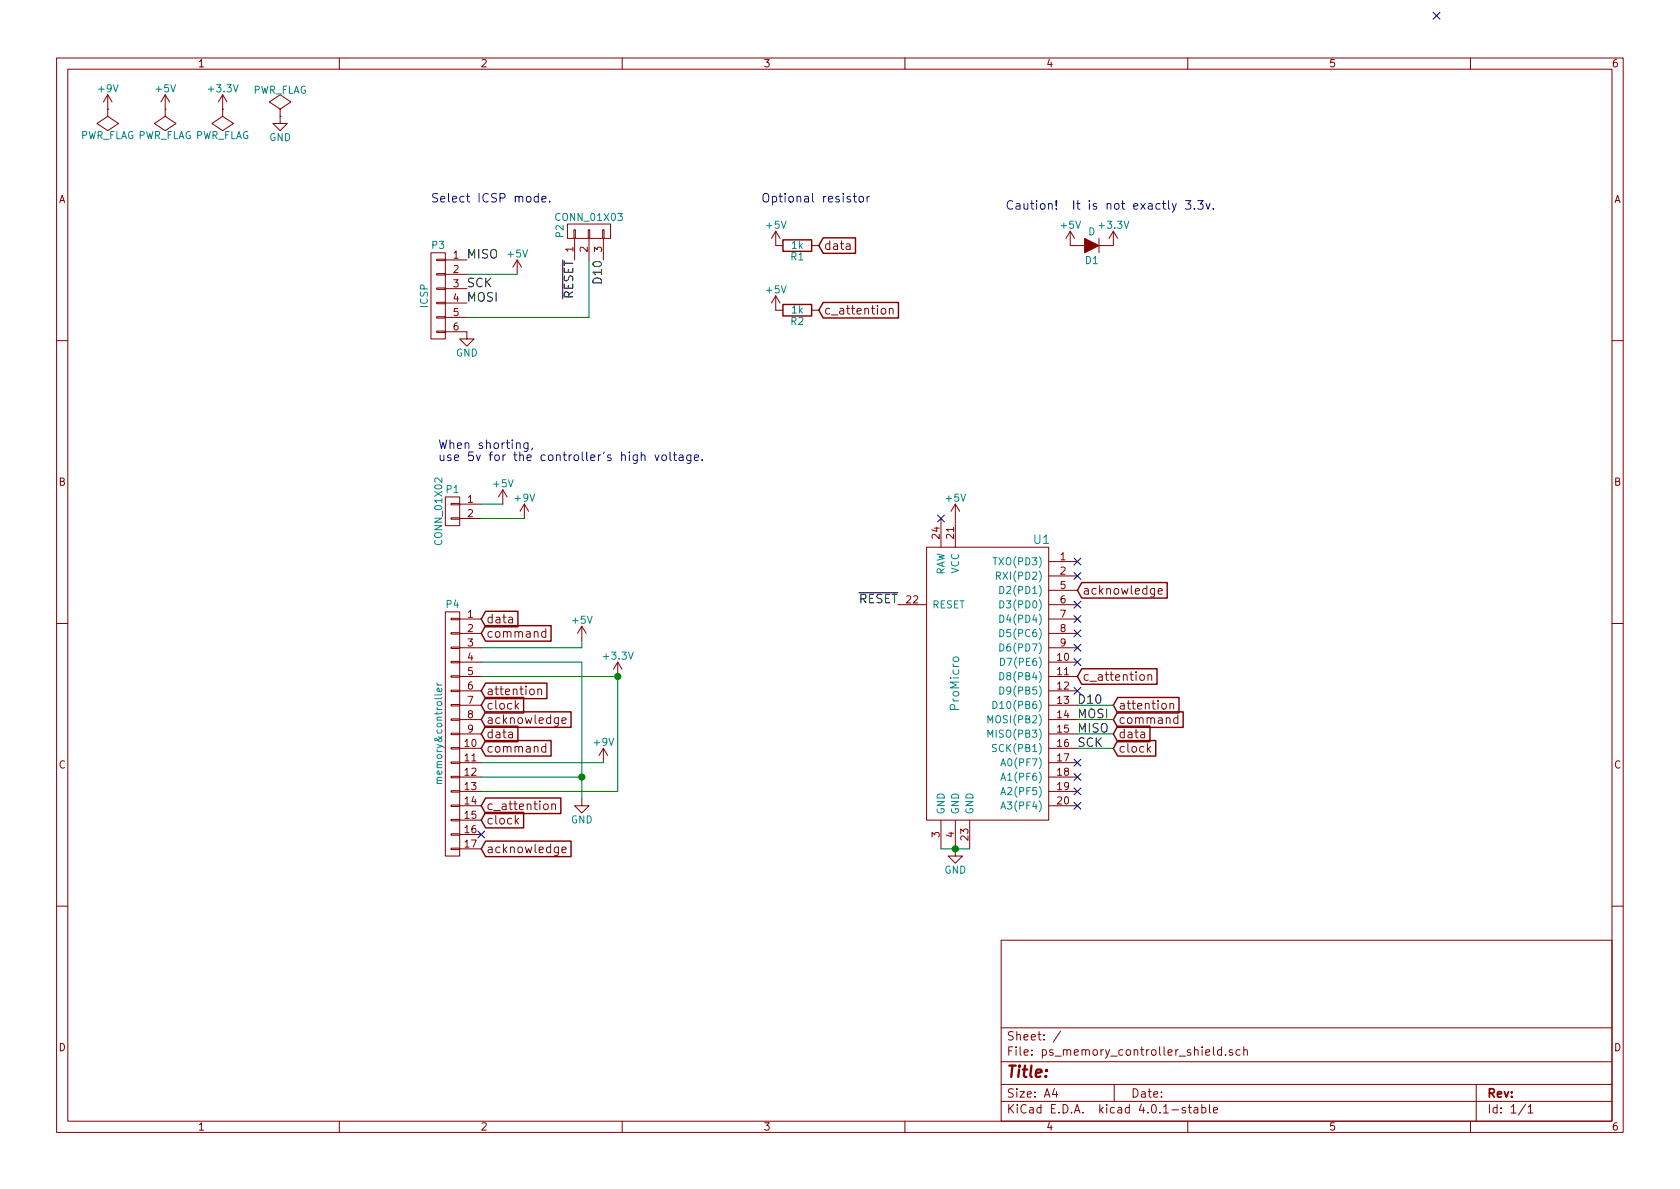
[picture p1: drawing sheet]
EESchema Schematic File Version 2
LIBS:power
LIBS:device
LIBS:transistors
LIBS:conn
LIBS:linear
LIBS:regul
LIBS:74xx
LIBS:cmos4000
LIBS:adc-dac
LIBS:memory
LIBS:xilinx
LIBS:microcontrollers
LIBS:dsp
LIBS:microchip
LIBS:analog_switches
LIBS:motorola
LIBS:texas
LIBS:intel
LIBS:audio
LIBS:interface
LIBS:digital-audio
LIBS:philips
LIBS:display
LIBS:cypress
LIBS:siliconi
LIBS:opto
LIBS:atmel
LIBS:contrib
LIBS:valves
LIBS:MYDEVICE
LIBS:ps_memory_controller_shield-cache
EELAYER 25 0
EELAYER END
$Descr A4 11693 8268
encoding utf-8
Sheet 1 1
Title ""
Date ""
Rev ""
Comp ""
Comment1 ""
Comment2 ""
Comment3 ""
Comment4 ""
$EndDescr
$Comp
L ProMicro U1
U 1 1
P 6850 4750
F 0 "U1" H 7250 5750 60  0000 C CNN
F 1 "ProMicro" V 6650 4750 60  0000 C CNN
F 2 "MYLIB:ProMicro" H 6850 4850 60  0001 C CNN
F 3 "" H 6850 4850 60  0000 C CNN
	1    6850 4750
	1    0    0    -1  
$EndComp
Text GLabel 3350 4300 2    60   Input ~ 0
data
Text GLabel 3350 4400 2    60   Input ~ 0
command
Text GLabel 3350 4800 2    60   Input ~ 0
attention
Text GLabel 3350 4900 2    60   Input ~ 0
clock
Text GLabel 3350 5000 2    60   Input ~ 0
acknowledge
$Comp
L +5V #PWR01
U 1 1
P 4050 4450
F 0 "#PWR01" H 4050 4300 50  0001 C CNN
F 1 "+5V" H 4050 4590 50  0000 C CNN
F 2 "" H 4050 4450 50  0000 C CNN
F 3 "" H 4050 4450 50  0000 C CNN
	1    4050 4450
	1    0    0    -1  
$EndComp
$Comp
L +3.3V #PWR02
U 1 1
P 4300 4700
F 0 "#PWR02" H 4300 4550 50  0001 C CNN
F 1 "+3.3V" H 4300 4840 50  0000 C CNN
F 2 "" H 4300 4700 50  0000 C CNN
F 3 "" H 4300 4700 50  0000 C CNN
	1    4300 4700
	1    0    0    -1  
$EndComp
Wire Wire Line
	3350 4500 4050 4500
Wire Wire Line
	4050 4500 4050 4450
Wire Wire Line
	3350 4600 4050 4600
Wire Wire Line
	3350 4700 4300 4700
Wire Wire Line
	4050 4600 4050 5550
Text GLabel 7750 5100 2    60   Input ~ 0
data
Text GLabel 7750 5000 2    60   Input ~ 0
command
Text GLabel 7750 4900 2    60   Input ~ 0
attention
Text GLabel 7750 5200 2    60   Input ~ 0
clock
Text GLabel 7500 4100 2    60   Input ~ 0
acknowledge
$Comp
L +5V #PWR03
U 1 1
P 6650 3600
F 0 "#PWR03" H 6650 3450 50  0001 C CNN
F 1 "+5V" H 6650 3740 50  0000 C CNN
F 2 "" H 6650 3600 50  0000 C CNN
F 3 "" H 6650 3600 50  0000 C CNN
	1    6650 3600
	1    0    0    -1  
$EndComp
$Comp
L GND #PWR04
U 1 1
P 6650 5900
F 0 "#PWR04" H 6650 5650 50  0001 C CNN
F 1 "GND" H 6650 5750 50  0000 C CNN
F 2 "" H 6650 5900 50  0000 C CNN
F 3 "" H 6650 5900 50  0000 C CNN
	1    6650 5900
	1    0    0    -1  
$EndComp
Wire Wire Line
	6550 5900 6750 5900
Connection ~ 6650 5900
$Comp
L CONN_01X06 P3
U 1 1
P 3050 2050
F 0 "P3" H 3050 2400 50  0000 C CNN
F 1 "ICSP" V 3150 2050 50  0000 C CNN
F 2 "MYLIB:MY_SIL-2x3" H 3050 2050 50  0001 C CNN
F 3 "" H 3050 2050 50  0000 C CNN
	1    3050 2050
	-1   0    0    -1  
$EndComp
Text Label 7500 5000 0    60   ~ 0
MOSI
Text Label 7500 5100 0    60   ~ 0
MISO
Text Label 7500 5200 0    60   ~ 0
SCK
Text Label 7500 4900 0    60   ~ 0
D10
Wire Wire Line
	7500 4900 7750 4900
Wire Wire Line
	7500 5000 7750 5000
Wire Wire Line
	7500 5100 7750 5100
Wire Wire Line
	7500 5200 7750 5200
Text Label 3250 1800 0    60   ~ 0
MISO
$Comp
L +5V #PWR05
U 1 1
P 3600 1900
F 0 "#PWR05" H 3600 1750 50  0001 C CNN
F 1 "+5V" H 3600 2040 50  0000 C CNN
F 2 "" H 3600 1900 50  0000 C CNN
F 3 "" H 3600 1900 50  0000 C CNN
	1    3600 1900
	1    0    0    -1  
$EndComp
Text Label 3250 2000 0    60   ~ 0
SCK
Text Label 3250 2100 0    60   ~ 0
MOSI
Text Label 4200 1800 3    60   ~ 0
D10
$Comp
L GND #PWR06
U 1 1
P 3250 2300
F 0 "#PWR06" H 3250 2050 50  0001 C CNN
F 1 "GND" H 3250 2150 50  0000 C CNN
F 2 "" H 3250 2300 50  0000 C CNN
F 3 "" H 3250 2300 50  0000 C CNN
	1    3250 2300
	1    0    0    -1  
$EndComp
Wire Wire Line
	3250 1900 3600 1900
$Comp
L +5V #PWR07
U 1 1
P 7450 1700
F 0 "#PWR07" H 7450 1550 50  0001 C CNN
F 1 "+5V" H 7450 1840 50  0000 C CNN
F 2 "" H 7450 1700 50  0000 C CNN
F 3 "" H 7450 1700 50  0000 C CNN
	1    7450 1700
	1    0    0    -1  
$EndComp
$Comp
L +3.3V #PWR08
U 1 1
P 7750 1700
F 0 "#PWR08" H 7750 1550 50  0001 C CNN
F 1 "+3.3V" H 7750 1840 50  0000 C CNN
F 2 "" H 7750 1700 50  0000 C CNN
F 3 "" H 7750 1700 50  0000 C CNN
	1    7750 1700
	1    0    0    -1  
$EndComp
NoConn ~ 10000 100 
Text GLabel 3350 5600 2    60   Input ~ 0
c_attention
$Comp
L R R1
U 1 1
P 5550 1700
F 0 "R1" V 5630 1700 50  0000 C CNN
F 1 "1k" V 5550 1700 50  0000 C CNN
F 2 "MYLIB:R3" V 5480 1700 50  0001 C CNN
F 3 "" H 5550 1700 50  0000 C CNN
	1    5550 1700
	0    1    1    0   
$EndComp
$Comp
L +5V #PWR09
U 1 1
P 5400 1700
F 0 "#PWR09" H 5400 1550 50  0001 C CNN
F 1 "+5V" H 5400 1840 50  0000 C CNN
F 2 "" H 5400 1700 50  0000 C CNN
F 3 "" H 5400 1700 50  0000 C CNN
	1    5400 1700
	1    0    0    -1  
$EndComp
$Comp
L GND #PWR010
U 1 1
P 4050 5550
F 0 "#PWR010" H 4050 5300 50  0001 C CNN
F 1 "GND" H 4050 5400 50  0000 C CNN
F 2 "" H 4050 5550 50  0000 C CNN
F 3 "" H 4050 5550 50  0000 C CNN
	1    4050 5550
	1    0    0    -1  
$EndComp
$Comp
L +9V #PWR011
U 1 1
P 4200 5300
F 0 "#PWR011" H 4200 5150 50  0001 C CNN
F 1 "+9V" H 4200 5440 50  0000 C CNN
F 2 "" H 4200 5300 50  0000 C CNN
F 3 "" H 4200 5300 50  0000 C CNN
	1    4200 5300
	1    0    0    -1  
$EndComp
Wire Wire Line
	3350 5300 4200 5300
Wire Wire Line
	4050 5400 3350 5400
Wire Wire Line
	3350 5500 4300 5500
$Comp
L R R2
U 1 1
P 5550 2150
F 0 "R2" V 5630 2150 50  0000 C CNN
F 1 "1k" V 5550 2150 50  0000 C CNN
F 2 "MYLIB:R3" V 5480 2150 50  0001 C CNN
F 3 "" H 5550 2150 50  0000 C CNN
	1    5550 2150
	0    1    1    0   
$EndComp
$Comp
L +5V #PWR012
U 1 1
P 5400 2150
F 0 "#PWR012" H 5400 2000 50  0001 C CNN
F 1 "+5V" H 5400 2290 50  0000 C CNN
F 2 "" H 5400 2150 50  0000 C CNN
F 3 "" H 5400 2150 50  0000 C CNN
	1    5400 2150
	1    0    0    -1  
$EndComp
Text GLabel 7500 4700 2    60   Input ~ 0
c_attention
Text Label 4000 1800 3    60   ~ 0
~RESET
Text Label 6250 4200 2    60   ~ 0
~RESET
Wire Wire Line
	3250 2200 4100 2200
NoConn ~ 6550 3600
NoConn ~ 7500 3900
NoConn ~ 7500 4000
NoConn ~ 7500 4800
NoConn ~ 7500 4600
NoConn ~ 7500 5300
NoConn ~ 7500 5400
NoConn ~ 7500 5500
NoConn ~ 7500 5600
NoConn ~ 3350 5800
$Comp
L +5V #PWR013
U 1 1
P 1150 750
F 0 "#PWR013" H 1150 600 50  0001 C CNN
F 1 "+5V" H 1150 890 50  0000 C CNN
F 2 "" H 1150 750 50  0000 C CNN
F 3 "" H 1150 750 50  0000 C CNN
	1    1150 750 
	1    0    0    -1  
$EndComp
$Comp
L GND #PWR014
U 1 1
P 1950 800
F 0 "#PWR014" H 1950 550 50  0001 C CNN
F 1 "GND" H 1950 650 50  0000 C CNN
F 2 "" H 1950 800 50  0000 C CNN
F 3 "" H 1950 800 50  0000 C CNN
	1    1950 800 
	1    0    0    -1  
$EndComp
$Comp
L +9V #PWR015
U 1 1
P 750 750
F 0 "#PWR015" H 750 600 50  0001 C CNN
F 1 "+9V" H 750 890 50  0000 C CNN
F 2 "" H 750 750 50  0000 C CNN
F 3 "" H 750 750 50  0000 C CNN
	1    750  750 
	1    0    0    -1  
$EndComp
$Comp
L PWR_FLAG #FLG016
U 1 1
P 1950 800
F 0 "#FLG016" H 1950 895 50  0001 C CNN
F 1 "PWR_FLAG" H 1950 980 50  0000 C CNN
F 2 "" H 1950 800 50  0000 C CNN
F 3 "" H 1950 800 50  0000 C CNN
	1    1950 800 
	1    0    0    -1  
$EndComp
$Comp
L PWR_FLAG #FLG017
U 1 1
P 1150 750
F 0 "#FLG017" H 1150 845 50  0001 C CNN
F 1 "PWR_FLAG" H 1150 930 50  0000 C CNN
F 2 "" H 1150 750 50  0000 C CNN
F 3 "" H 1150 750 50  0000 C CNN
	1    1150 750 
	-1   0    0    1   
$EndComp
$Comp
L PWR_FLAG #FLG018
U 1 1
P 750 750
F 0 "#FLG018" H 750 845 50  0001 C CNN
F 1 "PWR_FLAG" H 750 930 50  0000 C CNN
F 2 "" H 750 750 50  0000 C CNN
F 3 "" H 750 750 50  0000 C CNN
	1    750  750 
	-1   0    0    1   
$EndComp
$Comp
L CONN_01X17 P4
U 1 1
P 3150 5100
F 0 "P4" H 3150 6000 50  0000 C CNN
F 1 "memory&controller" V 3250 5100 50  0000 C CNN
F 2 "MYLIB:ps_memory_controller" H 3150 5100 50  0001 C CNN
F 3 "" H 3150 5100 50  0000 C CNN
	1    3150 5100
	-1   0    0    -1  
$EndComp
Wire Wire Line
	4300 5500 4300 4700
Connection ~ 4300 4700
Connection ~ 4050 5400
$Comp
L D D1
U 1 1
P 7600 1700
F 0 "D1" H 7600 1800 50  0000 C CNN
F 1 "D" H 7600 1600 50  0000 C CNN
F 2 "MYLIB:D3" H 7600 1700 50  0001 C CNN
F 3 "" H 7600 1700 50  0000 C CNN
	1    7600 1700
	-1   0    0    1   
$EndComp
Text GLabel 5700 1700 2    60   Input ~ 0
data
Text GLabel 3350 5100 2    60   Input ~ 0
data
Text GLabel 3350 5200 2    60   Input ~ 0
command
Text GLabel 3350 5700 2    60   Input ~ 0
clock
Text GLabel 3350 5900 2    60   Input ~ 0
acknowledge
Text GLabel 5700 2150 2    60   Input ~ 0
c_attention
NoConn ~ 7500 4500
NoConn ~ 7500 4400
NoConn ~ 7500 4300
NoConn ~ 7500 4200
$Comp
L +3.3V #PWR019
U 1 1
P 1550 750
F 0 "#PWR019" H 1550 600 50  0001 C CNN
F 1 "+3.3V" H 1550 890 50  0000 C CNN
F 2 "" H 1550 750 50  0000 C CNN
F 3 "" H 1550 750 50  0000 C CNN
	1    1550 750 
	1    0    0    -1  
$EndComp
$Comp
L PWR_FLAG #FLG020
U 1 1
P 1550 750
F 0 "#FLG020" H 1550 845 50  0001 C CNN
F 1 "PWR_FLAG" H 1550 930 50  0000 C CNN
F 2 "" H 1550 750 50  0000 C CNN
F 3 "" H 1550 750 50  0000 C CNN
	1    1550 750 
	-1   0    0    1   
$EndComp
$Comp
L CONN_01X02 P1
U 1 1
P 3150 3550
F 0 "P1" H 3150 3700 50  0000 C CNN
F 1 "CONN_01X02" V 3250 3550 50  0000 C CNN
F 2 "MYLIB:MY_SIL-2" H 3150 3550 50  0001 C CNN
F 3 "" H 3150 3550 50  0000 C CNN
	1    3150 3550
	-1   0    0    -1  
$EndComp
$Comp
L +9V #PWR021
U 1 1
P 3650 3600
F 0 "#PWR021" H 3650 3450 50  0001 C CNN
F 1 "+9V" H 3650 3740 50  0000 C CNN
F 2 "" H 3650 3600 50  0000 C CNN
F 3 "" H 3650 3600 50  0000 C CNN
	1    3650 3600
	1    0    0    -1  
$EndComp
$Comp
L +5V #PWR022
U 1 1
P 3500 3500
F 0 "#PWR022" H 3500 3350 50  0001 C CNN
F 1 "+5V" H 3500 3640 50  0000 C CNN
F 2 "" H 3500 3500 50  0000 C CNN
F 3 "" H 3500 3500 50  0000 C CNN
	1    3500 3500
	1    0    0    -1  
$EndComp
Wire Wire Line
	3350 3500 3500 3500
Wire Wire Line
	3350 3600 3650 3600
$Comp
L CONN_01X03 P2
U 1 1
P 4100 1600
F 0 "P2" H 4100 1800 50  0000 C CNN
F 1 "CONN_01X03" V 4200 1600 50  0000 C CNN
F 2 "MYLIB:MY_SIL-3" H 4100 1600 50  0001 C CNN
F 3 "" H 4100 1600 50  0000 C CNN
	1    4100 1600
	0    -1   -1   0   
$EndComp
Wire Wire Line
	4100 2200 4100 1800
Text Notes 7000 1450 0    60   ~ 0
Caution!  It is not exactly 3.3v.
Text Notes 5300 1400 0    60   ~ 0
Optional resistor
Text Notes 3000 1400 0    60   ~ 0
Select ICSP mode.
Text Notes 3050 3200 0    60   ~ 0
When shorting, \nuse 5v for the controller's high voltage.
$EndSCHEMATC
